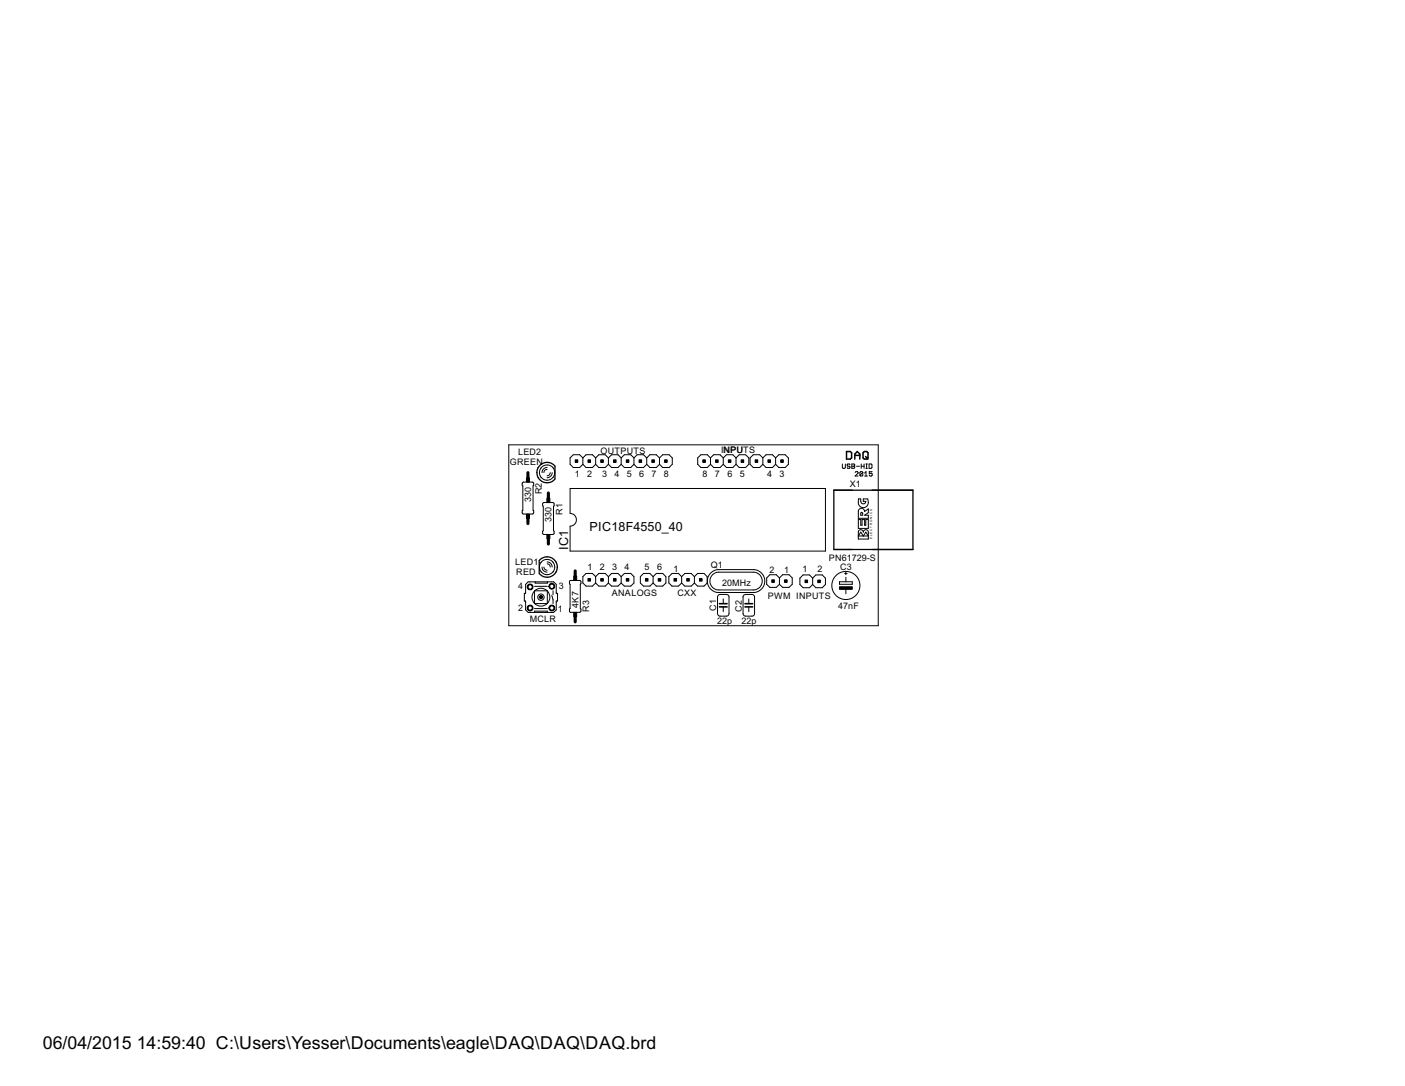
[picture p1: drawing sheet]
<svg xmlns="http://www.w3.org/2000/svg" width="279mm" height="216mm" viewBox="0 0 279 216" stroke-linecap="round" stroke-linejoin="round" font-family="sans-serif">
<path d="M107 95a2.02 2.02 0 0 0 3.3 .3M107.1 95a2.04 2.04 0 0 1 .5-2.7 2.04 2.04 0 0 1 2.8 .3v2.6M165.8 97.5h15.7v11.7h-15.7zM107.2 111.4a2.05 2.05 0 0 1 3.4 .4M107.2 111.5v2.5M110.6 113.7a2.02 2.02 0 0 1-3.3 .3M110.6 111.8l.2 .9-.3 1.1" fill="none" stroke="#000" stroke-width=".25"/>
<g fill="none" stroke="#000" stroke-width=".2">
<path d="M101.2 88.4h73.4v36h-73.4zM103.9 95.9l2-.1 .2 .2-.1 5.4 .1 .5-.1 .3h-1.9l-.2-.2-.1-.4 .2-.2zM107.6 93a1.56 1.56 0 0 1 2.4 .1M107.6 94.9a1.56 1.56 0 0 0 2.4 0M107.6 93l-.3 1 .4 1M108 100l1.9-.1 .3 .2-.1 5.4 .1 .5-.2 .2-1.8 .1-.3-.2v-.5l.1-.1zM108.8 93.3l-.4 .1-.2 .6M108.8 92.9l-.7 .3-.3 .8M109.4 94l-.2 .5-.4 .1M109.8 94l-.3 .7-.7 .3M110 93l.3 1-.3 .9M113.4 97.1h50.7v12.5h-50.7v-5a1.27 1.27 0 0 0 1.2-1.3 1.27 1.27 0 0 0-1.2-1.2z"/>
<path d="M115.9 91l-.6-.6h-1.3l-.6 .6v1.3l.6 .6h1.3l.6-.6M115.9 91l.6-.6h1.3l.6 .6M115.9 92.3l.6 .6h1.3l.6-.6M115.9 91v1.3M118.4 91l.7-.6h1.3l.6 .6M118.4 92.3l.7 .6h1.3l.6-.6M118.4 91v1.3M121 91l.6-.6h1.3l.6 .6M121 92.3l.6 .6h1.3l.6-.6M121 91v1.3M123.5 91l.7-.6h1.2l.7 .6M123.5 92.3l.7 .6h1.2l.7-.6"/>
<path d="M123.5 91v1.3M126.1 91l.6-.6h1.3l.6 .6M126.1 92.3l.6 .6h1.3l.6-.6M126.1 91v1.3M128.6 91l.6-.6h1.3l.6 .6M128.6 92.3l.6 .6h1.3l.6-.6M128.6 91v1.3M131.1 91l.7-.6h1.3l.6 .6v1.3l-.6 .6h-1.3l-.7-.6M131.1 91v1.3M141.3 91l-.6-.6h-1.3l-.7 .6v1.3l.7 .6h1.3l.6-.6M141.3 91l.6-.6h1.3l.6 .6M141.3 92.3l.6 .6h1.3l.6-.6"/>
<path d="M141.3 91v1.3M143.8 91l.7-.6h1.2l.7 .6M143.8 92.3l.7 .6h1.2l.7-.6M143.8 91v1.3M146.4 91l.6-.6h1.3l.6 .6v1.3l-.6 .6h-1.3l-.6-.6M146.4 91v1.3M151.7 91l-.6-.6h-1.3l-.6 .6v1.3l.6 .6h1.3l.6-.6M151.7 91l.6-.6h1.3l.6 .6M151.7 92.3l.6 .6h1.3l.6-.6M151.7 91v1.3M154.2 91l.7-.6h1.2l.7 .6v1.3l-.7 .6h-1.2l-.7-.6M154.2 91v1.3"/>
<path d="M167.5 92.2v.8l.2 .1 .4-.1v-.8M169 92.4l-.4-.2-.1 .3 .4 .2 .1 .3-.1 .1-.4-.1M169.4 92.2h.4l.2 .2-.2 .3 .2 .3-.2 .1h-.4zM169.4 92.7h.4M170.1 93.9l.1-.1 .4 .1-.5 .7h.5M170.3 92.7h.6M170.7 99.2h.5a.61 .61 0 0 0 .1 .8 .61 .61 0 0 0 .8 0l.1-.3h-.5v-.5h.9a1.06 1.06 0 0 1-.4 1.6 1.06 1.06 0 0 1-1.5-.6zM171.3 92.7h.5M171.3 92.2v.9M171.6 93.9v.6l-.2 .1-.4-.1M171.6 93.9l-.5-.1-.1 .7M171.6 93.9l-.6 .6"/>
<path d="M171.8 92.2v.9M171.9 94.6h.6M171.9 94.1l.3-.3v.8M172.2 93.1h.3M172.2 92.2h.3M172.3 92.2v.9M172.8 92.2h.4l.2 .2v.6l-.2 .1h-.4zM173.4 93.8h-.5v.4l.3-.1 .2 .1-.1 .4-.4-.1M104.5 116.2l.5-.5h5.1l.5 .5v1.8h.3v1.5h-.3v1.7l-.5 .6h-5.1l-.5-.6v-1.7h-.2v-1.5h.2zM106.3 117.5h2.5v2.5h-2.5zM106.3 116.6h2.5M106.4 115.7v.2h2.4v-.2"/>
<path d="M107.6 113.7a1.52 1.52 0 0 0 2.4 0M107.6 111.7l-.2 .5-.1 .5 .3 1M107.8 112.7v.3a.98 .98 0 0 0 1 .7M108.2 112.7l.2 .5 .4 .2M108.8 112.1l.4 .1 .2 .5M108.8 111.7l.7 .3 .3 .7M109.7 118.3l.3 .9v.8M110 111.8l.3 .9-.4 1M110 117.5v.7M110 111.8a1.54 1.54 0 0 0-2.5 0M113.3 115.5l2.1-.1 .1 .1-.1 5.5 .1 .5-.1 .2h-1.9l-.2-.1-.1-.5 .2-.1zM118.4 114.6l-.6-.6h-1.3l-.6 .6v1.3l.6 .6h1.3l.6-.6"/>
<path d="M118.4 114.6v1.3M118.4 115.9l.7 .6h1.3l.6-.6M118.4 114.6l.7-.6h1.3l.6 .6M121 114.6v1.3M121 115.9l.6 .6h1.3l.6-.6M121 114.6l.6-.6h1.3l.6 .6M123.5 114.6v1.3M123.5 114.6l.7-.6h1.2l.7 .6v1.3l-.7 .6h-1.2l-.7-.6M129.9 114.6l-.7-.6h-1.2l-.7 .6v1.3l.7 .6h1.2l.7-.6M129.9 114.6l.6-.6h1.3l.6 .6v1.3l-.6 .6h-1.3l-.6-.6M129.9 114.6v1.3M135.6 114.6l-.7-.6h-1.3l-.6 .6v1.3l.6 .6h1.3l.7-.6"/>
<path d="M135.6 115.9l.6 .6h1.3l.6-.6M135.6 114.6v1.3M135.6 114.6l.6-.6h1.3l.6 .6M138.1 114.6l.6-.6h1.3l.6 .6v1.3l-.6 .6h-1.3l-.6-.6M138.1 114.6v1.3M141.4 113.8a2.16 2.16 0 0 1 1.5-.6h6.9a2.28 2.28 0 0 1 2.3 2.3 2.28 2.28 0 0 1-2.3 2.3h-6.9a2.27 2.27 0 0 1-2.1-1.5 2.27 2.27 0 0 1 .6-2.5zM141.6 114.3a1.77 1.77 0 0 1 1.3-.6h6.9a1.77 1.77 0 0 1 1.8 1.8 1.77 1.77 0 0 1-1.8 1.8h-6.9a1.78 1.78 0 0 1-1.6-1.1 1.78 1.78 0 0 1 .3-1.9zM142.8 118.4l.4-.2h1.3l.4 .2 .1 3.6-.1 .3-.3 .2h-1.6l-.3-.3v-3.5zM143.8 119.1v.9M147.9 118.4l.4-.2h1.2l.5 .2 .1 3.6-.1 .3-.3 .2h-1.6l-.3-.3zM148.9 119.1v.9M155 114.9l-.6-.6h-1.3l-.6 .6v1.3l.6 .6h1.3l.6-.6"/>
<path d="M155 114.9l.6-.6h1.3l.6 .6v1.3l-.6 .6h-1.3l-.6-.6M155 114.9v1.3M161.6 114.9l.6-.6h1.3l.6 .6v1.3l-.6 .6h-1.3l-.6-.6M161.6 114.9l-.6-.6h-1.3l-.6 .6v1.3l.6 .6h1.3l.6-.6M161.6 114.9v1.3M166.9 115.7h2.6v.5h-2.6zM168 114h.5M168.2 113.7v.6M168.2 114.8v.9M168.2 117v1M170.7 103.3h.5v1.1h.2v-1.1h.5v1.1h.3v-1.1h.5v1.8h-2zM170.8 105.5l.5-.2 .3 .2 .1 .3a.5 .5 0 0 1 .5-.5 .5 .5 0 0 1 .5 .5v1.4h-2z"/>
<path d="M170.8 101.3a.63 .63 0 0 1 .7-.2 .63 .63 0 0 1 .4 .6l.8-.5v.7l-.8 .5h.8v.6h-2zM171.2 105.8l.5 .8 .5-.8 .5 .8h-2zM171.2 102l.2-.1 .1 .1 .1 .4h-.4zM106.3 121.8v-.3h2.5v.3M106.3 121h2.5M143.8 120.6v1M148.9 120.6v1"/>
<circle cx="107.6" cy="118.7" r="1.78"/>
<circle cx="107.6" cy="118.7" r=".64"/>
<circle cx="168.2" cy="116.4" r="2.79"/>
</g>
<path d="M168.3 89.8h.8l.3 .2v1l-.3 .3h-.8zM170 91.3v-1l.5-.5 .5 .5v1M170 90.5h1M171.6 90l.3-.2h.5l.2 .2v1l-.2 .3h-.5l-.3-.3zM172.1 90.8l.5 .5" fill="none" stroke="#000" stroke-width=".3"/>
<path d="M143.1 120.6h1.5M143.1 120h1.5M148.1 120.6h1.6M148.1 120h1.6" fill="none" stroke="#000" stroke-width=".32"/>
<g fill="#000" stroke="#000" stroke-width=".2">
<path d="M104.7 95h.6v.8h-.6zM108.8 99.1h.5v.8h-.5zM114.4 91.4h.5v.5h-.5zM116.9 91.4h.5v.5h-.5zM119.5 91.4h.5v.5h-.5zM122 91.4h.5v.5h-.5zM124.5 91.4h.6v.5h-.6zM127.1 91.4h.5v.5h-.5zM129.6 91.4h.5v.5h-.5zM132.2 91.4h.5v.5h-.5zM139.8 91.4h.5v.5h-.5zM142.3 91.4h.5v.5h-.5z"/>
<path d="M144.8 91.4h.6v.5h-.6zM147.4 91.4h.5v.5h-.5zM150.2 91.4h.5v.5h-.5zM152.7 91.4h.5v.5h-.5zM155.3 91.4h.5v.5h-.5zM104.7 102.2h.6v.9h-.6zM108.8 106.3h.5v.8h-.5zM114.1 114.5h.6v.9h-.6zM116.9 115h.5v.5h-.5zM119.5 115h.5v.5h-.5zM122 115h.5v.5h-.5zM124.5 115h.6v.5h-.6z"/>
<path d="M128.4 115h.5v.5h-.5zM130.9 115h.5v.5h-.5zM134 115h.5v.5h-.5zM136.6 115h.5v.5h-.5zM139.1 115h.5v.5h-.5zM153.5 115.3h.5v.5h-.5zM156 115.3h.5v.5h-.5zM160.1 115.3h.5v.5h-.5zM162.6 115.3h.5v.5h-.5zM166.9 116.6h2.6v.6h-2.6zM114.1 121.8h.6v.8h-.6z"/>
</g>
<g fill="#000" stroke="#000" stroke-width=".2">
<path d="M105 116.3a.58 .58 0 0 1 .9 .1 .58 .58 0 0 1-.3 .8 .58 .58 0 0 1-.8-.5h.2a.42 .42 0 0 1 .5-.5 .42 .42 0 0 1 .2 .7 .42 .42 0 0 1-.7-.1l-.2-.1z" fill-rule="evenodd"/>
<path d="M107.3 118.6a.33 .33 0 0 1 .5-.1 .33 .33 0 0 1-.1 .5 .33 .33 0 0 1-.4-.3l.2-.1a.18 .18 0 0 1 .2 0 .18 .18 0 0 1 0 .3 .18 .18 0 0 1-.3-.1l-.1-.1z" fill-rule="evenodd"/>
<path d="M109.3 116.1a.58 .58 0 0 1 .9 .2 .58 .58 0 0 1-.3 .8 .58 .58 0 0 1-.7-.5h.1a.42 .42 0 0 1 .6-.5 .42 .42 0 0 1 .1 .7 .42 .42 0 0 1-.7-.1l-.1-.1z" fill-rule="evenodd"/>
<path d="M105 120.5a.58 .58 0 0 1 .9 .1 .58 .58 0 0 1-.3 .8 .58 .58 0 0 1-.8-.5h.2a.42 .42 0 0 1 .6-.5 .42 .42 0 0 1 .1 .7 .42 .42 0 0 1-.7-.1l-.2-.1z" fill-rule="evenodd"/>
<path d="M109.3 120.5a.58 .58 0 0 1 .9 .1 .58 .58 0 0 1-.3 .8 .58 .58 0 0 1-.7-.5h.1a.42 .42 0 0 1 .6-.5 .42 .42 0 0 1 .1 .7 .42 .42 0 0 1-.7-.1l-.1-.1z" fill-rule="evenodd"/>
</g>
<path d="M105 94v1M109.1 98v1M105 103.1v1M109.1 107.1v1.1M114.4 113.5v1M114.4 122.6v1" fill="none" stroke="#000" stroke-width=".61"/>
<g font-size="4">
<text x="8.5" y="208.5">06/04/2015</text>
<text x="27.2" y="208.5">14:59:40 C:\Users\Yesser\Documents\eagle\DAQ\DAQ\DAQ.brd</text>
</g>
<g font-size="2.8">
<text x="117.2" y="105.6">PIC18F4550_40</text>
<text x="113" y="109.4" transform="rotate(-90 113 109.4)">IC1</text>
</g>
<g font-size="2">
<text x="101.4" y="92.4">GREEN</text>
<text x="103" y="90.5">LED2</text>
<text x="114.3" y="94.8">1</text>
<text x="116.8" y="94.8">2</text>
<text x="119.4" y="90.2">OUTPUTS</text>
<text x="119.7" y="94.8">3</text>
<text x="122.2" y="94.8">4</text>
<text x="124.6" y="94.8">5</text>
<text x="127.1" y="94.8">6</text>
<text x="129.6" y="94.8">7</text>
<text x="132" y="94.8">8</text>
<text x="139.7" y="94.8">8</text>
<text x="142.2" y="94.8">7</text>
<text x="143.4" y="90">INPUTS</text>
<text x="144.6" y="94.8">6</text>
<text x="147.1" y="94.8">5</text>
<text x="152.6" y="94.8">4</text>
<text x="155" y="94.8">3</text>
<text x="105.6" y="99.8" transform="rotate(-90 105.6 99.8)">330</text>
<text x="107.8" y="98.3" transform="rotate(-90 107.8 98.3)">R2</text>
<text x="169" y="96.9">X1</text>
<text x="109.7" y="103.8" transform="rotate(-90 109.7 103.8)">330</text>
<text x="111.8" y="102.4" transform="rotate(-90 111.8 102.4)">R1</text>
<text x="102.5" y="112.3">LED1</text>
<text x="116.9" y="113.4">1</text>
<text x="119.3" y="113.4">2</text>
<text x="121.8" y="113.4">3</text>
<text x="124.2" y="113.4">4</text>
<text x="128.2" y="113.4">5</text>
<text x="130.7" y="113.4">6</text>
<text x="133.9" y="113.6">1</text>
<text x="141.3" y="112.9">Q1</text>
<text x="153" y="113.8">2</text>
<text x="155.9" y="113.8">1</text>
<text x="159.6" y="113.7">1</text>
<text x="162.5" y="113.7">2</text>
<text x="164.8" y="111.5">PN61729-S</text>
<text x="167.1" y="113.2">C3</text>
<text x="102.7" y="114.4">RED</text>
<text x="103" y="117.2">4</text>
<text x="111.2" y="117.2">3</text>
<text x="121.7" y="118.5">ANALOGS</text>
<text x="134.7" y="118.5">CXX</text>
<text x="143.6" y="116.4">20MHz</text>
<text x="152.7" y="119">PWM INPUTS</text>
<text x="103" y="121.5">2</text>
<text x="105.4" y="123.7">MCLR</text>
<text x="110.9" y="121.6">1</text>
<text x="115" y="120.8" transform="rotate(-90 115 120.8)">4K7</text>
<text x="117.2" y="121.6" transform="rotate(-90 117.2 121.6)">R3</text>
<text x="142.4" y="121.4" transform="rotate(-90 142.4 121.4)">C1</text>
<text x="142.6" y="124">22p</text>
<text x="147.5" y="124">22p</text>
<text x="147.5" y="121.6" transform="rotate(-90 147.5 121.6)">C2</text>
<text x="166.7" y="121.1">47nF</text>
</g>
<text font-size=".7" x="173.4" y="107.1" transform="rotate(-90 173.4 107.1)">E L E C T R O N I C S</text>
</svg>
